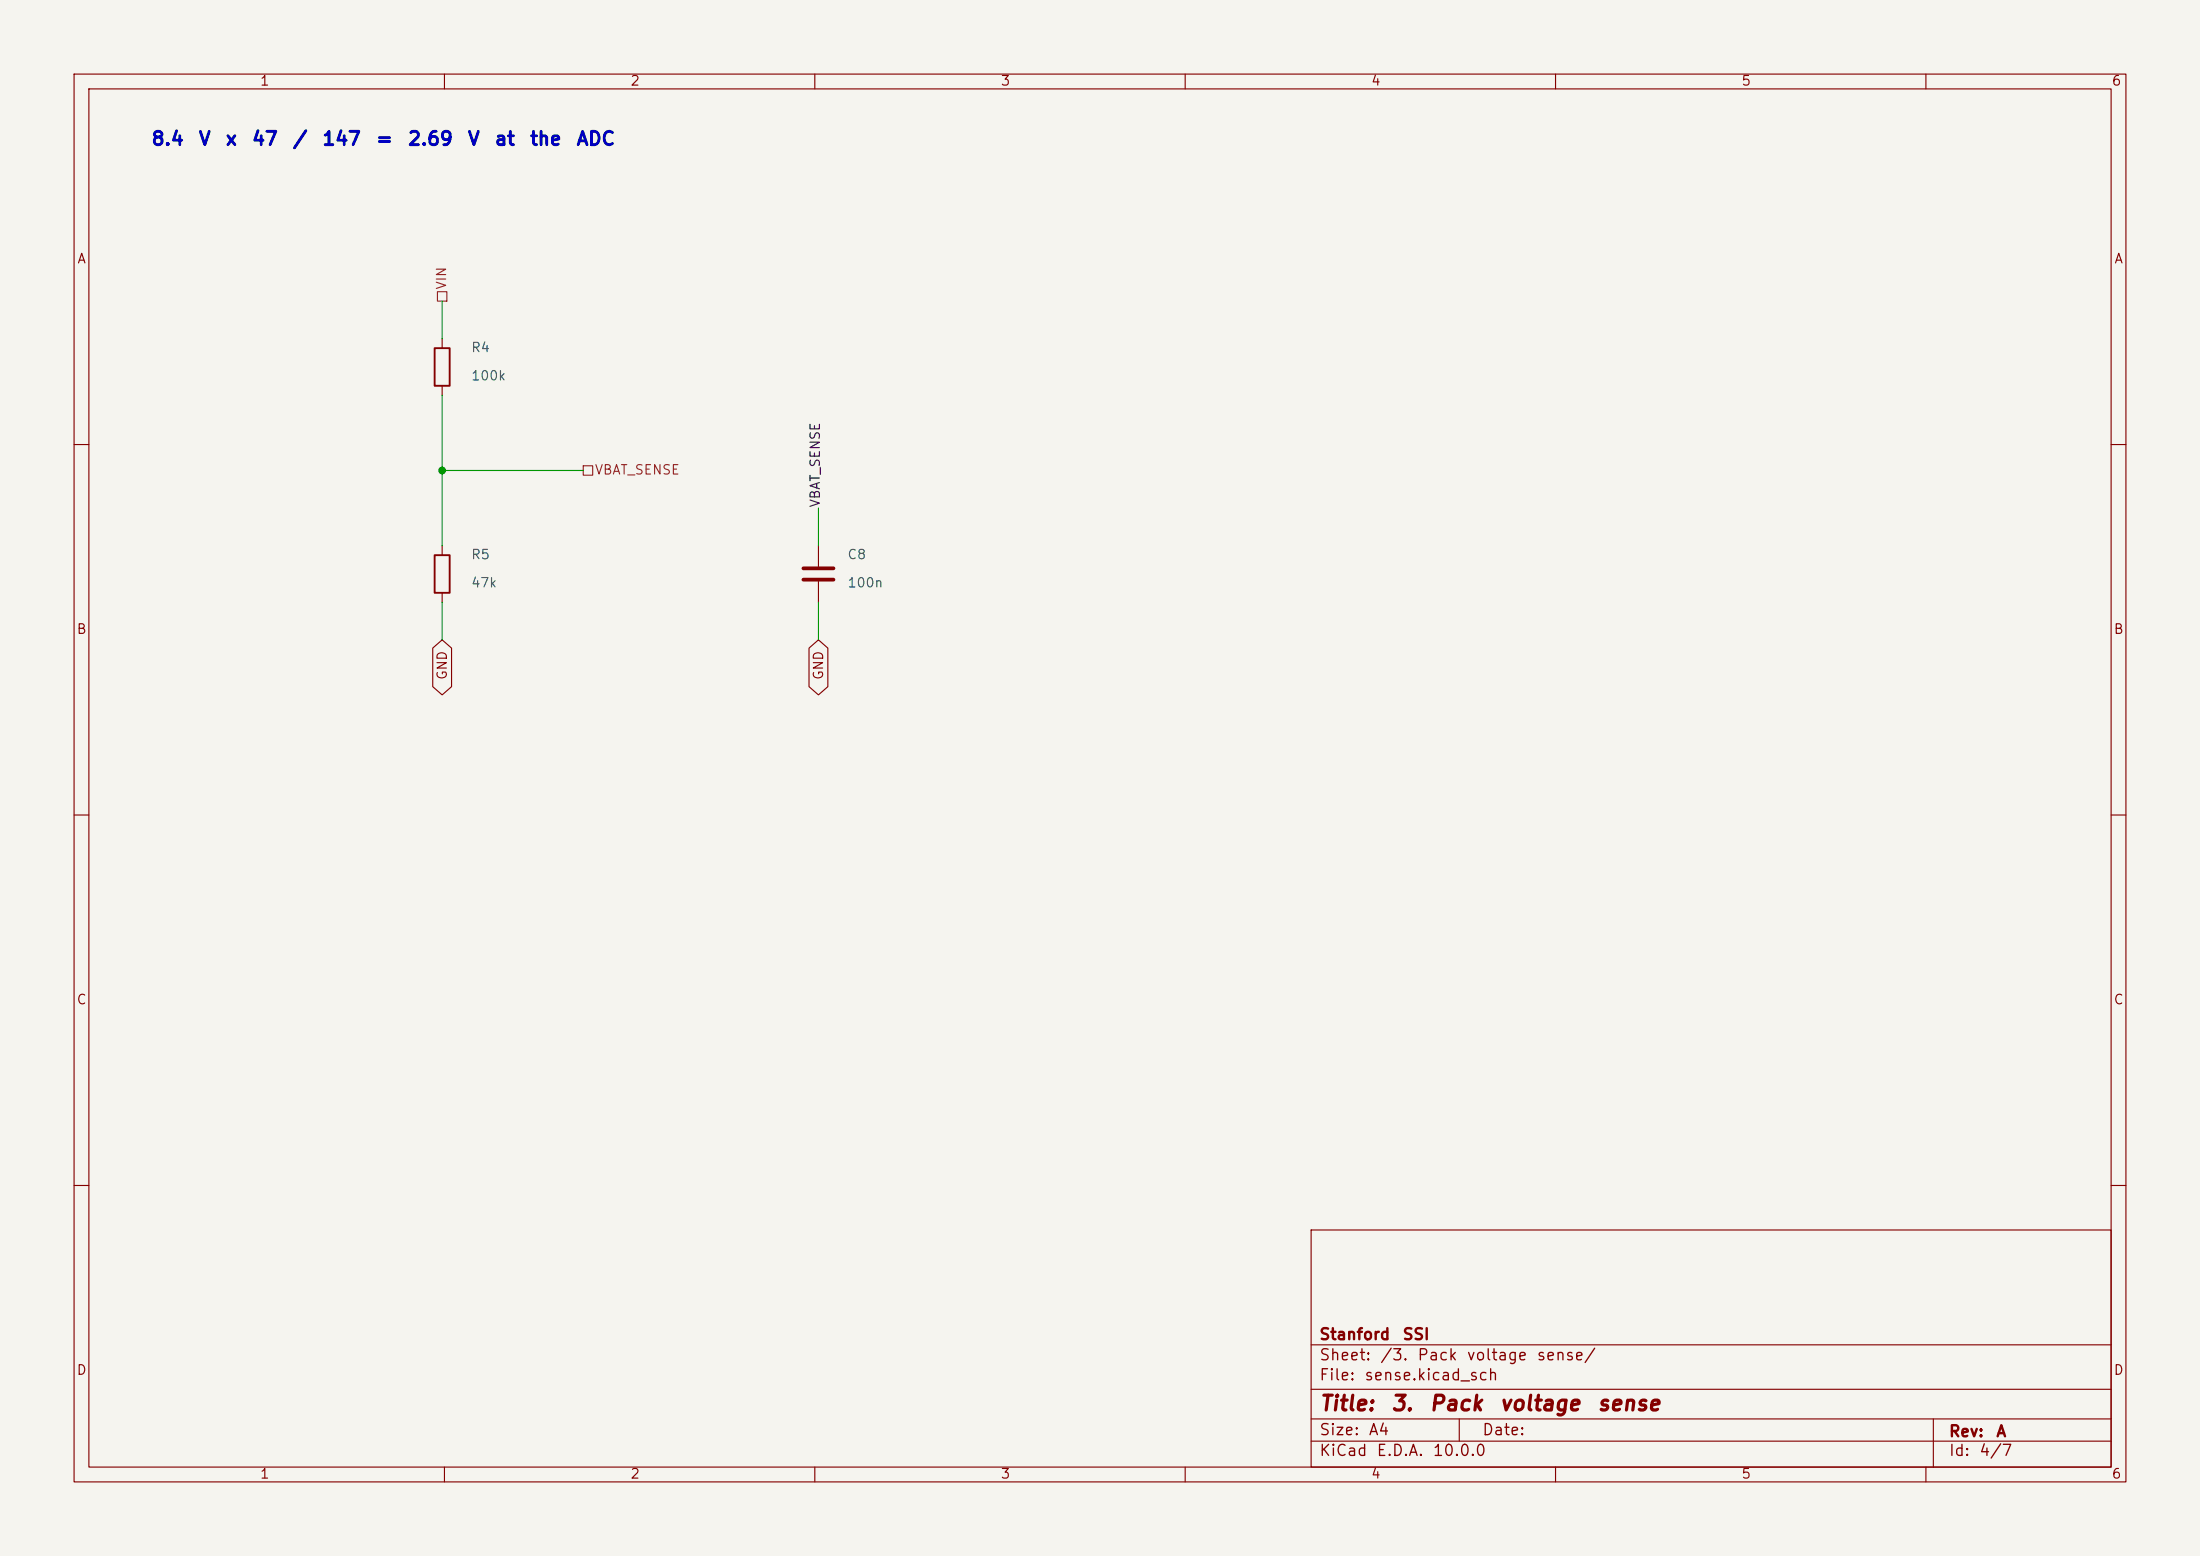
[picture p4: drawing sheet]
<svg xmlns="http://www.w3.org/2000/svg" width="297mm" height="210mm" viewBox="0 0 297 210" stroke-linecap="round" stroke-linejoin="round" font-family="sans-serif">
<path d="M0 0h297v210h-297z" fill="#f5f4ef" stroke="#f5f4ef" stroke-width=".14"/>
<g fill="none" stroke="#840000" stroke-width=".15">
<path d="M10 10h277v190h-277zM12 12h273v186h-273zM60 10v2M110 10v2M160 10v2M210 10v2M260 10v2M59.7 45.7v1.3M59.7 52.1v1.2M10 60h2M59.7 73.7v1.2M110.5 73.7v2.8"/>
<path d="M110.5 78.5v2.8M285 60h2M58.4 87.5l1.3-1.1 1.3 1.1v5.2l-1.3 1.1-1.3-1.1zM59.7 80v1.3M109.2 87.5l1.3-1.1 1.3 1.1v5.2l-1.3 1.1-1.3-1.1zM10 110h2M285 110h2M10 160h2M177 166h108v32h-108zM285 160h2M60 198v2M110 198v2"/>
<path d="M160 198v2M177 194.5h108M177 191.5h108M177 187.5h108M177 181.5h108M197 191.5v3M210 198v2M260 198v2M261 191.5v6.5"/>
</g>
<path d="M108.5 76.7h4M108.5 78.2h4" fill="none" stroke="#840000" stroke-width=".51"/>
<path d="M58.7 47h2v5.1h-2zM58.7 74.9h2v5.1h-2z" fill="none" stroke="#840000" stroke-width=".25"/>
<path d="M59.1 39.4h1.2v1.2h-1.2zM78.7 62.9h1.3v1.2h-1.3z" fill="none" stroke="#725600" stroke-width=".15"/>
<path d="M59.7 40.6v5.1M59.7 53.3v20.4M59.7 63.5h19M110.5 68.6v5.1M59.7 81.3v5.1M110.5 81.3v5.1" fill="none" stroke="#009600" stroke-width=".15"/>
<circle cx="59.7" cy="63.5" r=".46" fill="#009600" stroke="#009600" stroke-width=".14"/>
<g font-size="2" fill="#840000">
<text x="178" y="190.9">Title:</text>
<text x="187.7" y="190.9">3.</text>
<text x="192.8" y="190.9">Pack</text>
<text x="202.3" y="190.9">voltage</text>
<text x="215.5" y="190.9">sense</text>
</g>
<g font-size="1.8" fill="#0000c2">
<text x="20.3" y="20.1">8.4</text>
<text x="26.7" y="20.1">V</text>
<text x="30.3" y="20.1">x</text>
<text x="33.9" y="20.1">47</text>
<text x="39.4" y="20.1">/</text>
<text x="43.4" y="20.1">147</text>
<text x="50.6" y="20.1">=</text>
<text x="54.9" y="20.1">2.69</text>
<text x="63" y="20.1">V</text>
<text x="66.7" y="20.1">at</text>
<text x="71.4" y="20.1">the</text>
<text x="77.7" y="20.1">ADC</text>
</g>
<g font-size="1.5" fill="#840000">
<text x="178" y="184">Sheet:</text>
<text x="178" y="181.2">Stanford</text>
<text x="186.2" y="184">/3.</text>
<text x="189.2" y="181.2">SSI</text>
<text x="191.2" y="184">Pack</text>
<text x="197.9" y="184">voltage</text>
<text x="207.3" y="184">sense/</text>
<text x="178" y="186.7">File:</text>
<text x="184.1" y="186.7">sense.kicad_sch</text>
<text x="178" y="196.9">KiCad</text>
<text x="178" y="194.1">Size:</text>
<text x="184.7" y="194.1">A4</text>
<text x="185.7" y="196.9">E.D.A.</text>
<text x="193.3" y="196.9">10.0.0</text>
<text x="200" y="194.1">Date:</text>
<text x="263" y="194.3">Rev:</text>
<text x="263" y="196.9">Id:</text>
<text x="267.1" y="196.9">4/7</text>
<text x="269.4" y="194.3">A</text>
</g>
<g font-size="1.3" fill="#840000">
<text x="35" y="11.9">1</text>
<text x="85" y="11.9">2</text>
<text x="135" y="11.9">3</text>
<text x="185" y="11.9">4</text>
<text x="235" y="11.9">5</text>
<text x="285" y="11.9">6</text>
<text x="10.3" y="35.9">A</text>
<text x="285.3" y="35.9">A</text>
<text x="10.3" y="85.9">B</text>
<text x="285.3" y="85.9">B</text>
<text x="60.6" y="91.9" transform="rotate(-90 60.6 91.9)">GND</text>
<text x="111.4" y="91.9" transform="rotate(-90 111.4 91.9)">GND</text>
<text x="10.3" y="135.9">C</text>
<text x="285.3" y="135.9">C</text>
<text x="10.3" y="185.9">D</text>
<text x="285.3" y="185.9">D</text>
<text x="35" y="199.9">1</text>
<text x="85" y="199.9">2</text>
<text x="135" y="199.9">3</text>
<text x="185" y="199.9">4</text>
<text x="235" y="199.9">5</text>
<text x="285" y="199.9">6</text>
</g>
<g font-size="1.3" fill="#725600">
<text x="60.6" y="39.2" transform="rotate(-90 60.6 39.2)">VIN</text>
<text x="80.2" y="64.4">VBAT_SENSE</text>
</g>
<g font-size="1.3" fill="#006464">
<text x="63.5" y="47.9">R4</text>
<text x="63.5" y="51.7">100k</text>
<text x="63.5" y="75.8">R5</text>
<text x="114.3" y="75.8">C8</text>
<text x="63.5" y="79.6">47k</text>
<text x="114.3" y="79.6">100n</text>
</g>
<text font-size="1.3" fill="#0f0f0f" x="111" y="68.6" transform="rotate(-90 111 68.6)">VBAT_SENSE</text>
</svg>
